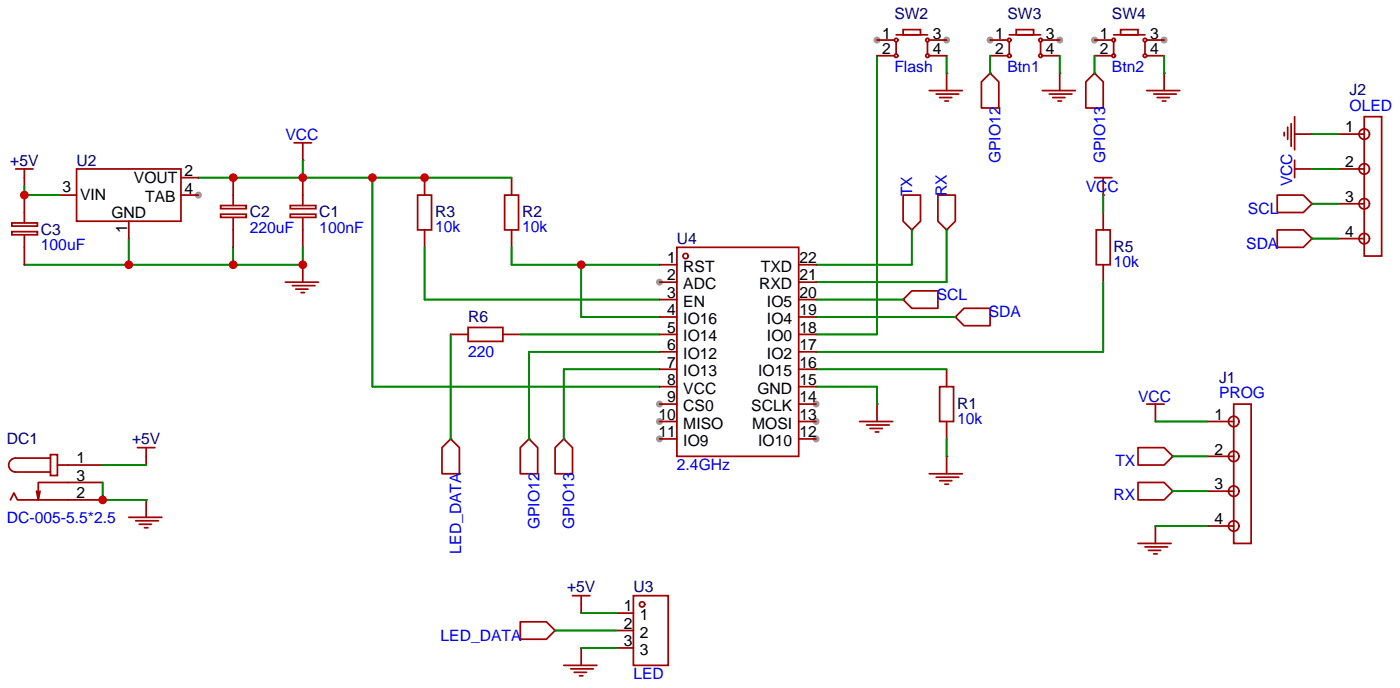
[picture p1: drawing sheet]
<svg xmlns="http://www.w3.org/2000/svg" width="204mm" height="100mm" viewBox="0 0 204 100" stroke-linecap="round" stroke-linejoin="round" font-family="sans-serif">
<g fill="#999">
<circle cx="138.2" cy="5.8" r=".51"/>
<circle cx="128" cy="5.8" r=".51"/>
<circle cx="154.7" cy="5.8" r=".51"/>
<circle cx="144.5" cy="5.8" r=".51"/>
<circle cx="169.9" cy="5.8" r=".51"/>
<circle cx="159.8" cy="5.8" r=".51"/>
<circle cx="29" cy="28.4" r=".51"/>
<circle cx="96.3" cy="41.1" r=".51"/>
<circle cx="96.3" cy="58.9" r=".51"/>
<circle cx="96.3" cy="61.5" r=".51"/>
<circle cx="96.3" cy="64" r=".51"/>
<circle cx="119.1" cy="64" r=".51"/>
<circle cx="119.1" cy="61.5" r=".51"/>
<circle cx="119.1" cy="58.9" r=".51"/>
</g>
<g fill="none" stroke="#a10000" stroke-width=".25">
<path d="M128 8.1h2.6M128 5.8h2.6M130.8 5.1h4.6M130.8 6.1v1.8M131.8 4.3h2.6v.8h-2.6zM135.4 6.1v1.8M135.6 13.2h4.9M135.6 8.1h2.6M135.6 5.8h2.6M136.7 13.7h3.3M137.2 14.2h1.7M137.9 14.7h.5"/>
<path d="M138.2 10.7h.1M138.2 10.7v2.5M144.5 10.7l1.3 1.2v3.8h-2.5v-3.8zM144.5 10.7h.1M144.5 8.1h2.6M144.5 5.8h2.6M147.3 5.1h4.6M147.3 6.1v1.8M148.3 4.3h2.6v.8h-2.6zM151.9 6.1v1.8M152.1 13.2h4.9M152.1 8.1h2.6"/>
<path d="M152.1 5.8h2.6M153.2 13.7h3.3M153.7 14.2h1.7M154.4 14.7h.5M154.7 10.7h.1M154.7 10.7v2.5M159.8 10.7l1.2 1.2v3.8h-2.5v-3.8zM159.8 10.7h.1M159.8 8.1h2.5M159.8 5.8h2.5M162.6 5.1h4.5M162.6 6.1v1.8"/>
<path d="M163.6 4.3h2.5v.8h-2.5zM167.1 6.1v1.8M167.4 13.2h4.8M167.4 8.1h2.5M167.4 5.8h2.5M168.4 13.7h3.3M168.9 14.2h1.8M169.7 14.7h.5M169.9 10.7h.1M169.9 10.7v2.5M187.5 19.3v.5M188 18.5v1.8"/>
<path d="M188.5 18v3.3M189 19.6h2.5M189 17v4.8M191.5 19.6h.1M195.3 19.6h3.8M199.1 17h2.6v20.3h-2.6zM1.7 33.8h3.8v.4h-3.8zM1.7 32.5h3.8v.5h-3.8zM2.3 24.6h2.5M3.6 24.6v2.6M3.6 28.4v4.1M3.6 34.3v4.3"/>
<path d="M8.6 28.4h2.6M11.2 24.6h15.2v7.7h-15.2zM18.8 32.3v2.5M26.4 25.9h2.6M26.4 28.4h2.6M32.2 31.2h3.7v.5h-3.7zM32.2 30h3.7v.4h-3.7zM34 25.9v4.1M34 31.8v4.3M42.4 31.2h3.7v.5h-3.7zM42.4 30h3.7v.4h-3.7zM42.9 20.8h2.6"/>
<path d="M44.2 23.4h.1M44.2 38.6h.1M44.2 20.8v2.6M44.2 25.9v4.1M44.2 31.8v4.3M44.2 38.6v2.5M61 28.4h2v5.1h-2zM62 25.9v2.5M62 33.5v2.6M73.7 28.4h2v5.1h-2zM74.7 25.9v2.5M74.7 33.5v2.6"/>
<path d="M96.3 38.6h2.5M98.8 36.1h17.8v30.4h-17.8zM116.6 38.6h2.5M131.8 28.4h2.6v3.9l-1.3 1.2-1.3-1.2zM133.1 33.5h.1M136.9 28.4h2.5v3.9l-1.2 1.2-1.3-1.2zM138.2 33.5h.1M159.8 25.9h2.5M160 33.5h2.1v5.1h-2.1zM161 28.4h.1M161 25.9v2.5M161 31v2.5"/>
<path d="M161 38.6v2.5M186.4 28.4h3.8l1.3 1.3-1.3 1.3h-3.8zM186.4 33.5h3.8l1.3 1.3-1.3 1.3h-3.8zM189 24.6h2.5M189 23.4v2.5M191.5 24.6h.1M191.5 29.7h.1M191.5 34.8h.1M195.3 24.6h3.8M195.3 29.7h3.8M195.3 34.8h3.8M41.7 41.1h4.8"/>
<path d="M42.7 41.7h3.3M43.2 42.2h1.8M43.9 42.7h.5M65.8 48.8h2.5M68.3 47.8h5.1v2h-5.1zM73.4 48.8h2.5M96.3 41.1h2.5M96.3 58.9h2.5M96.3 48.8h2.5M96.3 43.7h2.5M96.3 46.2h2.5M96.3 51.3h2.5"/>
<path d="M96.3 53.8h2.5M96.3 56.4h2.5M116.6 41.1h2.5M116.6 58.9h2.5M116.6 48.8h2.5M116.6 43.7h2.5M116.6 46.2h2.5M116.6 51.3h2.5M116.6 53.8h2.5M116.6 56.4h2.5M128 58.9h.1M128 58.9v2.6"/>
<path d="M131.8 43.7h.1M133.1 42.4h3.8v2.6h-3.8l-1.3-1.3zM137.2 56.4h2v5.1h-2zM138.2 53.8v2.6M139.4 46.2l1.3-1.2h3.8v2.5h-3.8zM139.4 46.2h.1M167.4 58.9h2.5M168.7 58.9v2.6M180.1 58.9h2.5v20.3h-2.5zM1.5 72.9l.5-1 .5 1h12.5M5.8 71.6l-.2 1.3M7.4 66.3h1v3h-1z"/>
<path d="M7.4 66.8h-5.1a1.02 1.02 0 0 0-1 1 1.02 1.02 0 0 0 1 1h5.1M8.4 67.8h6.6M15 70.4h-9.4v2.5l-.3-1.3M18.8 75.4h4.8M19.8 75.9h3.3M20.1 65.3h2.5M20.3 76.5h1.8M21.1 77h.5M21.3 72.9h.1M21.3 65.3v2.5M21.3 72.9v2.5M65.8 64l1.3 1.3v3.8h-2.6v-3.8z"/>
<path d="M65.8 64h.1M75.9 65.3l1.3-1.3 1.3 1.3v3.8h-2.6zM77.2 64h.1M81 65.3l1.3-1.3 1.3 1.3v3.8h-2.6zM82.3 64h.1M96.3 61.5h2.5M96.3 64h2.5M116.6 61.5h2.5M116.6 64h2.5M125.5 61.5h4.8M126.5 62h3.3M127 62.5h1.8"/>
<path d="M127.8 63h.5M135.6 69.1h4.9M136.7 69.6h3.3M137.2 70.1h1.7M137.9 70.6h.5M138.2 66.5h.1M138.2 61.5v2.5M138.2 66.5v2.6M166.1 65.3h3.8l1.3 1.2-1.3 1.3h-3.8zM166.1 70.4h3.8l1.3 1.2-1.3 1.3h-3.8zM166.1 79.2h4.8M167.1 79.8h3.3"/>
<path d="M168.7 61.5h.1M168.7 76.7h.1M168.7 76.7v2.5M171.2 66.5h.1M171.2 71.6h.1M176.3 61.5h3.8M176.3 66.5h3.8M176.3 71.6h3.8M176.3 76.7h3.8M75.9 90.7h3.9l1.2 1.2-1.2 1.3h-3.9zM81 91.9h.1M82.3 97h4.8"/>
<path d="M83.3 97.5h3.3M83.6 86.9h2.5M83.8 98h1.8M84.6 98.6h.5M84.8 94.5h.1M84.8 86.9v2.5M84.8 94.5v2.5M89.9 89.4h2.6M89.9 91.9h2.6M89.9 94.5h2.6M92.5 86.9h5v10.1h-5zM167.6 80.3h1.8"/>
<path d="M168.4 80.8h.5"/>
<circle cx="130.8" cy="5.8" r=".25"/>
<circle cx="130.8" cy="8.1" r=".25"/>
<circle cx="135.4" cy="5.8" r=".25"/>
<circle cx="135.4" cy="8.1" r=".25"/>
<circle cx="147.3" cy="5.8" r=".25"/>
<circle cx="147.3" cy="8.1" r=".25"/>
<circle cx="151.9" cy="5.8" r=".25"/>
<circle cx="151.9" cy="8.1" r=".25"/>
<circle cx="162.6" cy="5.8" r=".25"/>
<circle cx="162.6" cy="8.1" r=".25"/>
<circle cx="167.1" cy="5.8" r=".25"/>
<circle cx="167.1" cy="8.1" r=".25"/>
<circle cx="199.1" cy="19.6" r=".76"/>
<circle cx="100.1" cy="37.3" r=".38"/>
<circle cx="199.1" cy="24.6" r=".76"/>
<circle cx="199.1" cy="29.7" r=".76"/>
<circle cx="199.1" cy="34.8" r=".76"/>
<circle cx="180.1" cy="76.7" r=".76"/>
<circle cx="180.1" cy="71.6" r=".76"/>
<circle cx="180.1" cy="66.5" r=".76"/>
<circle cx="180.1" cy="61.5" r=".76"/>
<circle cx="93.7" cy="88.1" r=".38"/>
</g>
<g fill="none" stroke="#008700" stroke-width=".25">
<path d="M128 8.1v40.7h-8.9M138.2 8.1v2.6M144.5 8.1v2.6M154.7 8.1v2.6M159.8 8.1v2.6M169.9 8.1v2.6M191.5 19.6h3.8M3.6 27.2v1.2h5M18.8 34.8v3.8M29 25.9h45.7M34 36.1v2.5M44.2 23.4v2.5"/>
<path d="M44.2 36.1v2.5h-40.6M54.4 25.9v30.5h41.9M62 36.1v7.6h34.3M74.7 36.1v2.5h21.6M84.8 38.6v7.6h11.5M133.1 33.5v5.1h-14M138.2 33.5v7.6h-19.1M161 28.4v2.6M191.5 24.6h3.8M191.5 29.7h3.8M191.5 34.8h3.8M65.8 48.8v15.2"/>
<path d="M75.9 48.8h20.4M96.3 53.8h-14v10.2M96.3 51.3h-19.1v12.7M119.1 56.4h8.9v2.5M119.1 53.8h19.1M119.1 43.7h12.7M119.1 46.2h20.3M161 41.1v10.2h-41.9M15 67.8h6.3M15 70.4v2.5h6.3M138.2 64v2.5M168.7 61.5h7.6"/>
<path d="M168.7 76.7h7.6M171.2 66.5h5.1M171.2 71.6h5.1M81 91.9h8.9M84.8 89.4h5.1M84.8 94.5h5.1"/>
</g>
<g fill="#c00">
<circle cx="54.4" cy="25.9" r=".63"/>
<circle cx="62" cy="25.9" r=".63"/>
<circle cx="44.2" cy="25.9" r=".63"/>
<circle cx="34" cy="25.9" r=".63"/>
<circle cx="44.2" cy="38.6" r=".63"/>
<circle cx="34" cy="38.6" r=".63"/>
<circle cx="18.8" cy="38.6" r=".63"/>
<circle cx="84.8" cy="38.6" r=".63"/>
<circle cx="3.6" cy="28.4" r=".63"/>
<circle cx="15" cy="72.9" r=".63"/>
</g>
<g font-size="2.3">
<text x="128.8" y="5.6">1</text>
<text x="136.1" y="5.6">3</text>
<text x="145.3" y="5.6">1</text>
<text x="152.7" y="5.6">3</text>
<text x="160.5" y="5.6">1</text>
<text x="167.9" y="5.6">3</text>
<text x="128.8" y="7.9">2</text>
<text x="136.1" y="7.9">4</text>
<text x="145.3" y="7.9">2</text>
<text x="152.7" y="7.9">4</text>
<text x="160.5" y="7.9">2</text>
<text x="167.9" y="7.9">4</text>
<text x="196.3" y="19.3">1</text>
<text x="9.1" y="28">3</text>
<text x="11.7" y="29.2">VIN</text>
<text x="19.6" y="26.7">VOUT</text>
<text x="21.2" y="29.5">TAB</text>
<text x="26.9" y="25.7">2</text>
<text x="26.9" y="28.2">4</text>
<text x="196.3" y="24.4">2</text>
<text x="196.3" y="29.5">3</text>
<text x="16.3" y="31.8">GND</text>
<text x="18.6" y="34" transform="rotate(-90 18.6 34)">1</text>
<text x="196.3" y="34.5">4</text>
<text x="97.4" y="38.4">1</text>
<text x="97.4" y="40.9">2</text>
<text x="99.7" y="39.6">RST</text>
<text x="111.1" y="39.6">TXD</text>
<text x="116.7" y="40.9">21</text>
<text x="116.7" y="38.4">22</text>
<text x="97.4" y="43.4">3</text>
<text x="97.4" y="46">4</text>
<text x="99.7" y="42.2">ADC</text>
<text x="99.7" y="44.7">EN</text>
<text x="99.7" y="47.2">IO16</text>
<text x="110.8" y="42.2">RXD</text>
<text x="112" y="47.2">IO4</text>
<text x="112" y="44.7">IO5</text>
<text x="116.7" y="46">19</text>
<text x="116.7" y="43.4">20</text>
<text x="97.4" y="48.5">5</text>
<text x="97.4" y="51.1">6</text>
<text x="97.4" y="53.6">7</text>
<text x="99.7" y="49.8">IO14</text>
<text x="99.7" y="52.3">IO12</text>
<text x="112" y="52.3">IO2</text>
<text x="112" y="49.8">IO0</text>
<text x="116.7" y="53.6">16</text>
<text x="116.7" y="51.1">17</text>
<text x="116.7" y="48.5">18</text>
<text x="97.4" y="56.1">8</text>
<text x="97.4" y="58.7">9</text>
<text x="99.7" y="54.9">IO13</text>
<text x="99.7" y="57.4">VCC</text>
<text x="99.7" y="59.9">CS0</text>
<text x="109.7" y="59.9">SCLK</text>
<text x="110.6" y="57.4">GND</text>
<text x="110.7" y="54.9">IO15</text>
<text x="116.7" y="58.7">14</text>
<text x="116.7" y="56.1">15</text>
<text x="96.1" y="61.2">10</text>
<text x="96.1" y="63.8">11</text>
<text x="99.7" y="62.5">MISO</text>
<text x="99.7" y="65">IO9</text>
<text x="109.8" y="62.5">MOSI</text>
<text x="110.7" y="65">IO10</text>
<text x="116.7" y="63.8">12</text>
<text x="116.7" y="61.2">13</text>
<text x="177.3" y="61.2">1</text>
<text x="11.2" y="70.1">3</text>
<text x="11.2" y="67.6">1</text>
<text x="177.3" y="66.3">2</text>
<text x="177.3" y="71.4">3</text>
<text x="11.2" y="72.6">2</text>
<text x="177.3" y="76.5">4</text>
<text x="91.1" y="89.2">1</text>
<text x="91.1" y="91.7">2</text>
<text x="91.1" y="94.2">3</text>
<text x="93.4" y="90.4">1</text>
<text x="93.4" y="93">2</text>
<text x="93.4" y="95.5">3</text>
</g>
<g font-size="2.3" fill="#000080">
<text x="130.6" y="2.8">SW2</text>
<text x="147.1" y="2.8">SW3</text>
<text x="162.3" y="2.8">SW4</text>
<text x="197" y="13.9">J2</text>
<text x="1.5" y="24.2">+5V</text>
<text x="11.2" y="24.2">U2</text>
<text x="6" y="34.2">C3</text>
<text x="36.4" y="31.7">C2</text>
<text x="46.6" y="31.7">C1</text>
<text x="63.5" y="31.7">R3</text>
<text x="76.2" y="31.7">R2</text>
<text x="98.8" y="35.6">U4</text>
<text x="162.6" y="36.8">R5</text>
<text x="68.3" y="47">R6</text>
<text x="139.7" y="59.6">R1</text>
<text x="177.9" y="55.8">J1</text>
<text x="1" y="64.8">DC1</text>
<text x="19.3" y="64.8">+5V</text>
<text x="82.8" y="86.4">+5V</text>
<text x="92.5" y="86.4">U3</text>
</g>
<g font-size="2.3" fill="#00f">
<text x="130.6" y="10.4">Flash</text>
<text x="147.1" y="10.4">Btn1</text>
<text x="162.3" y="10.4">Btn2</text>
<text x="197" y="16.1">OLED</text>
<text x="41.7" y="20.5">VCC</text>
<text x="146.1" y="23.8" transform="rotate(-90 146.1 23.8)">GPIO12</text>
<text x="161.3" y="23.8" transform="rotate(-90 161.3 23.8)">GPIO13</text>
<text x="133.1" y="28.6" transform="rotate(-90 133.1 28.6)">TX</text>
<text x="138.2" y="28.6" transform="rotate(-90 138.2 28.6)">RX</text>
<text x="158.5" y="28">VCC</text>
<text x="188.6" y="27.2" transform="rotate(-90 188.6 27.2)">VCC</text>
<text x="36.4" y="34">220uF</text>
<text x="46.6" y="34">100nF</text>
<text x="63.5" y="33.9">10k</text>
<text x="76.2" y="33.9">10k</text>
<text x="182.2" y="31.3">SCL</text>
<text x="6" y="36.5">100uF</text>
<text x="162.6" y="39">10k</text>
<text x="181.9" y="36.3">SDA</text>
<text x="136.7" y="43.7">SCL</text>
<text x="144.3" y="46.3">SDA</text>
<text x="68.3" y="52.1">220</text>
<text x="166.1" y="58.6">VCC</text>
<text x="177.9" y="58">PROG</text>
<text x="139.7" y="61.8">10k</text>
<text x="98.8" y="68.6">2.4GHz</text>
<text x="162.8" y="67.9">TX</text>
<text x="1" y="76.2">DC-005-5.5*2.5</text>
<text x="78.8" y="77.2" transform="rotate(-90 78.8 77.2)">GPIO12</text>
<text x="83.8" y="77.2" transform="rotate(-90 83.8 77.2)">GPIO13</text>
<text x="162.6" y="73">RX</text>
<text x="67.3" y="80.7" transform="rotate(-90 67.3 80.7)">LED_DATA</text>
<text x="64.3" y="93.5">LED_DATA</text>
<text x="92.5" y="99.1">LED</text>
</g>
</svg>
